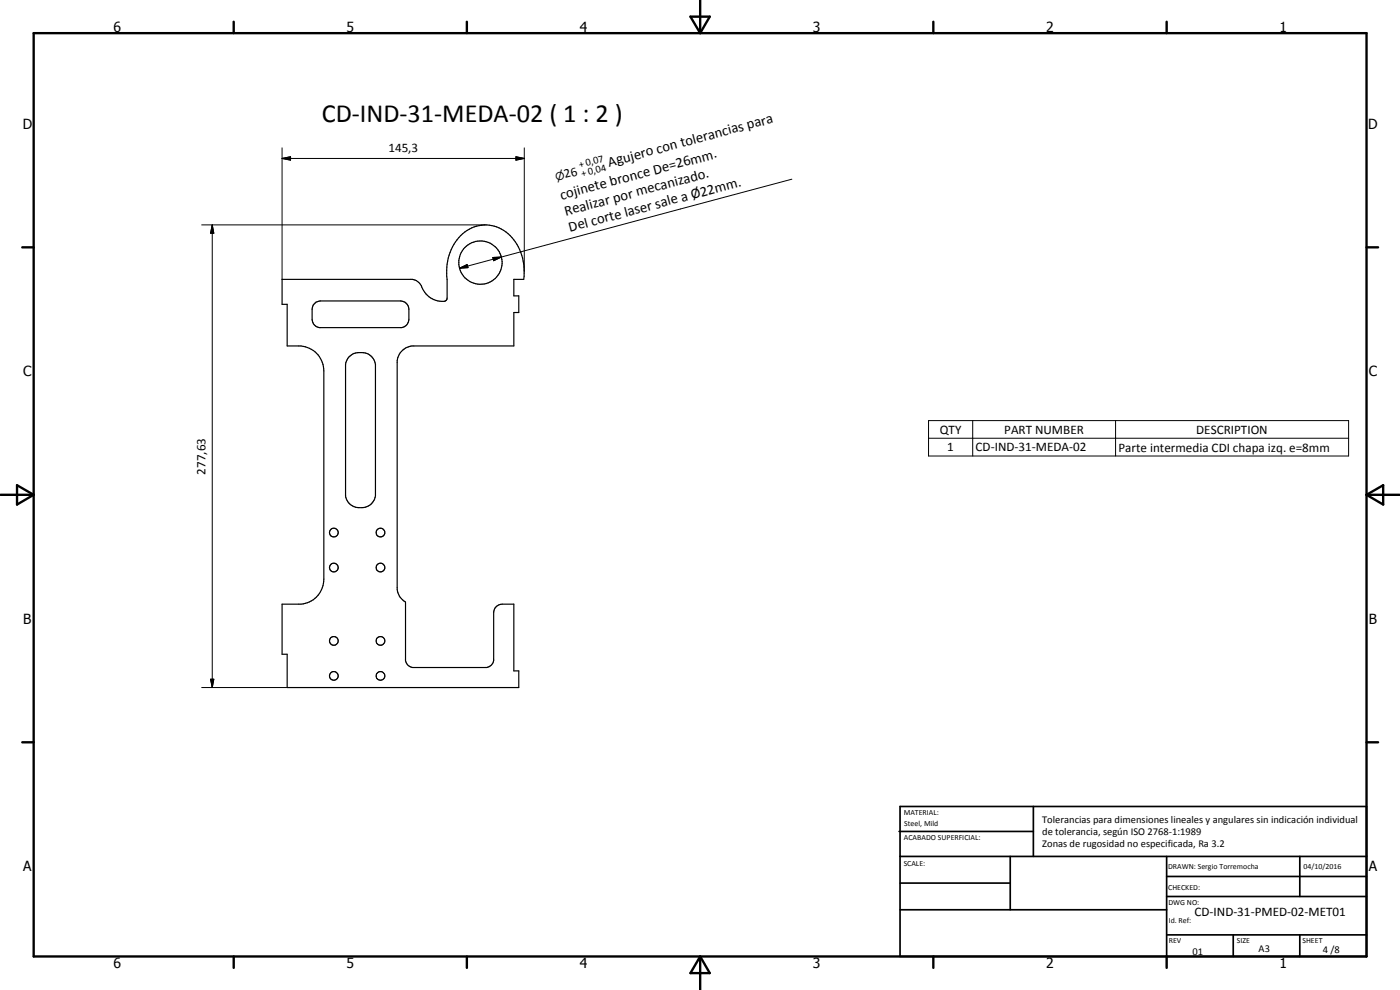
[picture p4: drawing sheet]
<svg xmlns="http://www.w3.org/2000/svg" width="420mm" height="297mm" viewBox="0 0 420 297" stroke-linecap="round" stroke-linejoin="round" font-family="sans-serif">
<g fill="none" stroke="#000" stroke-width=".35">
<path d="M84.7 83.8h39a4.4 4.4 0 0 1 3.4 3.4 6.1 6.1 0 0 0 6.7 3l.4-.8v-5.6a14.4 14.4 0 0 1 8.1-15.7 10.8 10.8 0 0 1 13.3 6 16.9 16.9 0 0 1 1.6 9.7h-3v5h1.5v5h-1.5v10h-30.6a5.1 5.1 0 0 0-4.4 4.4v68.6a4.9 4.9 0 0 0 2.5 3.8v17.6a2.54 2.54 0 0 0 2.2 2.1h22.1l1-.4a2.48 2.48 0 0 0 1.2-1.7v-14.4a2.59 2.59 0 0 1 2.5-2.5h3.5v20h1.5v5h-69.5v-10h-1.5v-15h5.6a7.5 7.5 0 0 0 6.9-7.5v-62.5a7.5 7.5 0 0 0-6.9-7.5h-4.1v-12.5h-1.5zM94.1 91.4a2.89 2.89 0 0 1 2.1-1.1h24a2.59 2.59 0 0 1 2.5 2.5v3a2.57 2.57 0 0 1-2.1 2.5h-24.8a2.57 2.57 0 0 1-2.1-2.5v-3zM104.7 107.1a4.7 4.7 0 0 1 8 2.2v39.5a4.6 4.6 0 0 1-4.5 3.5 4.6 4.6 0 0 1-4.5-3.5v-39.5l.3-.9z"/>
<circle cx="144.2" cy="78.8" r="6.5"/>
<circle cx="100.2" cy="159.8" r="1.29"/>
<circle cx="114.2" cy="159.8" r="1.31"/>
<circle cx="100.2" cy="170.3" r="1.29"/>
<circle cx="114.2" cy="170.3" r="1.32"/>
<circle cx="100.2" cy="192.3" r="1.31"/>
<circle cx="114.2" cy="192.3" r="1.31"/>
<circle cx="100.2" cy="202.8" r="1.28"/>
<circle cx="114.2" cy="202.8" r="1.32"/>
</g>
<g fill="none" stroke="#000" stroke-width=".71">
<path d="M10.1 9.9h400v277.1h-400zM70.1 6.5v3.4M140.1 6.5v3.4M207.2 5h5.8l-2.9 4.9zM210.1 0v9.9M280.1 6.5v3.4M350.1 6.5v3.4M6.7 74.2h3.4M410.1 74.2h3.5M.1 148.5h10M5.1 145.6l5 2.9-5 2.9zM410.1 148.5h10"/>
<path d="M410.1 148.5l5-2.9v5.8zM6.7 222.7h3.4M410.1 222.7h3.5M70.1 287v3.4M140.1 287v3.4M210.1 287v10M210.1 287l2.9 5h-5.8zM280.1 287v3.4M350.1 287v3.4"/>
</g>
<g fill="none" stroke="#000" stroke-width=".51">
<path d="M269.8 249.5h40.3M270.1 242h140v45h-140zM270.1 257h140M303.2 257v16M310.1 242v15M350.1 257v30M390.1 257v12M270.1 265h33.1M270.1 273h80M350.1 269h60M350.1 263h60M350.1 280.5h60"/>
<path d="M370.1 280.5v6.5M390.1 280.5v6.5"/>
</g>
<g fill="none" stroke="#000" stroke-width=".3">
<path d="M84.7 47.5l2.5-.5v1zM84.7 47.5h72.6M84.7 44.4v39.4M154.8 47l2.5 .5-2.5 .5zM157.3 44.4v37.1M237.6 53.8l-87.2 23.3M60.5 67.5h85.2M63.7 67.5l.5 2.5h-1zM63.7 67.5v138.8M147.9 77.3l2.5-.2-2.2 1.1zM150.4 77.1l-12.5 3.4M137.9 80.5l2.3-1.1 .3 .9z"/>
<path d="M278.7 126.2h126v10.6h-126zM278.7 131.5h126M291.9 126.2v10.6M334.8 126.2v10.6M60.5 206.3h25.7M63.2 203.8h1l-.5 2.5z"/>
</g>
<path d="M84.7 47.5l2.5-.5v1zM154.8 47l2.5 .5-2.5 .5zM63.7 67.5l.5 2.5h-1zM137.9 80.5l2.3-1.1 .3 .9zM147.9 77.3l2.5-.2-2.2 1.1zM63.2 203.8h1l-.5 2.5z" fill="#000"/>
<text font-size="7.9" x="96.6" y="36.6">CD-IND-31-MEDA-02 ( 1 : 2 )</text>
<g font-size="4.4">
<text x="182.8" y="50" transform="rotate(-15 182.8 50)">Agujero con tolerancias para</text>
<text x="168.5" y="59.9" transform="rotate(-15 168.5 59.9)">cojinete bronce De=26mm.</text>
<text x="169.8" y="64.7" transform="rotate(-15 169.8 64.7)">Realizar por mecanizado.</text>
<text x="171.1" y="69.6" transform="rotate(-15 171.1 69.6)">Del corte laser sale a Ø22mm.</text>
</g>
<g font-size="4.2">
<text x="34" y="9.6">6</text>
<text x="104" y="9.6">5</text>
<text x="174" y="9.6">4</text>
<text x="244" y="9.6">3</text>
<text x="314" y="9.6">2</text>
<text x="384" y="9.6">1</text>
<text x="6.8" y="38.7">D</text>
<text x="410.6" y="38.7">D</text>
<text x="7" y="112.9">C</text>
<text x="410.8" y="112.9">C</text>
<text x="7" y="187.1">B</text>
<text x="410.8" y="187.1">B</text>
<text x="7" y="261.4">A</text>
<text x="410.8" y="261.4">A</text>
<text x="34" y="290.4">6</text>
<text x="104" y="290.4">5</text>
<text x="174" y="290.4">4</text>
<text x="244" y="290.4">3</text>
<text x="314" y="290.4">2</text>
<text x="384" y="290.4">1</text>
</g>
<g font-size="3.9">
<text x="116.6" y="45.5">145,3</text>
<text x="169.7" y="53.5" transform="rotate(-15 169.7 53.5)">26</text>
<text x="282.1" y="130.2">QTY</text>
<text x="301.4" y="130.1">PART NUMBER</text>
<text x="359" y="130.2">DESCRIPTION</text>
<text x="284.3" y="135.5">1</text>
<text x="292.8" y="135.5">CD-IND-31-MEDA-02</text>
<text x="335.7" y="135.6">Parte intermedia CDI chapa izq. e=8mm</text>
<text x="61.6" y="142.4" transform="rotate(-90 61.6 142.4)">277,63</text>
<text x="358.5" y="275">CD-IND-31-PMED-02-MET01</text>
</g>
<text font-size="3.3" x="167" y="54.2" transform="rotate(-15 167 54.2)">n</text>
<g font-size="3.1">
<text x="174.1" y="50.5" transform="rotate(-15 174.1 50.5)">+0,07</text>
<text x="174.7" y="53.1" transform="rotate(-15 174.7 53.1)">+0,04</text>
<text x="312.7" y="246.8">Tolerancias para dimensiones lineales y angulares sin indicación individual</text>
<text x="312.7" y="250.4">de tolerancia, según ISO 2768-1:1989</text>
<text x="312.7" y="254">Zonas de rugosidad no especificada, Ra 3.2</text>
<text x="357.9" y="286.4">01</text>
<text x="377.7" y="285.6">A3</text>
<text x="397" y="285.9">4 /8</text>
</g>
<g font-size="2.4">
<text x="271.2" y="244.4">MATERIAL:</text>
<text x="271.3" y="252">ACABADO SUPERFICIAL:</text>
<text x="271.4" y="247.9">Steel, Mild</text>
<text x="271.2" y="259.7">SCALE:</text>
<text x="350.6" y="260.8">DRAWN: Sergio Torremocha</text>
<text x="391.2" y="260.6">04/10/2016</text>
<text x="350.6" y="267">CHECKED:</text>
<text x="350.6" y="271.4">DWG NO:</text>
<text x="350.8" y="276.9">Id. Ref:</text>
<text x="350.8" y="282.8">REV</text>
<text x="371.2" y="282.9">SIZE</text>
<text x="390.9" y="282.9">SHEET</text>
</g>
</svg>
